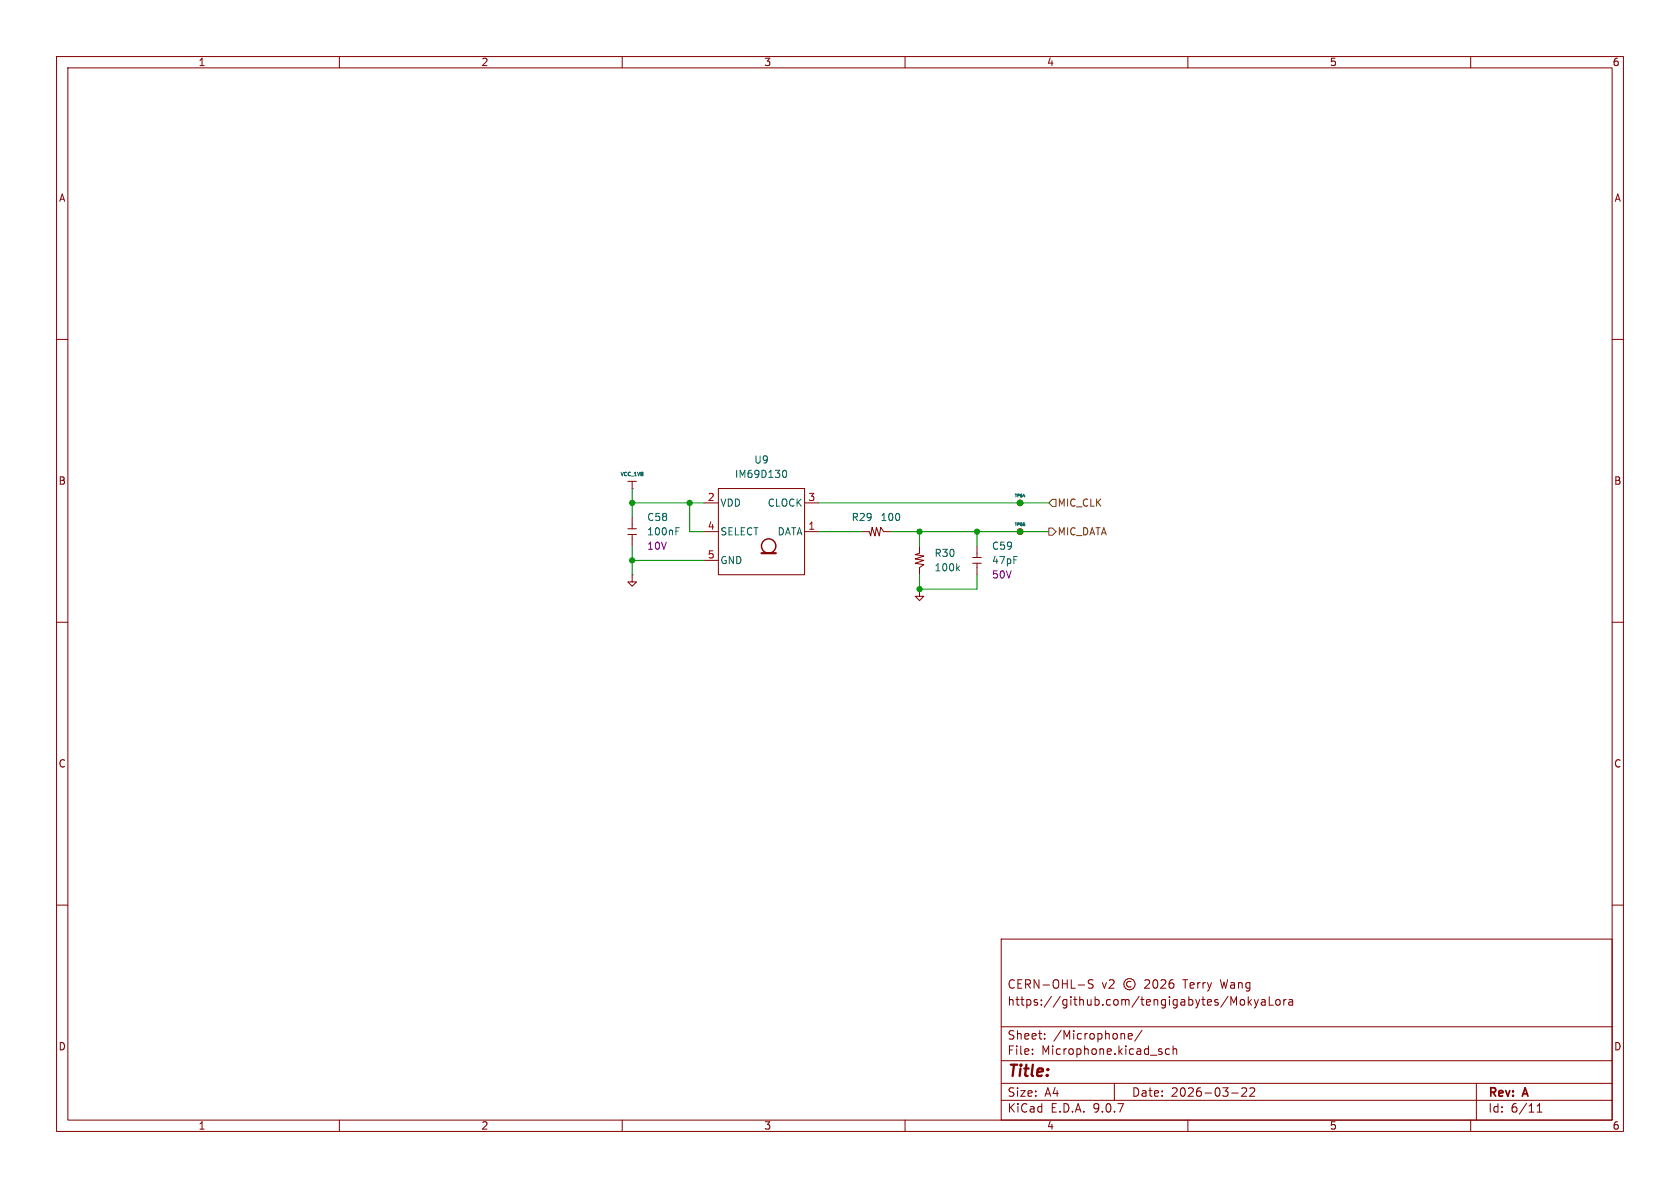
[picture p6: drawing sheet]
(kicad_sch
 (version 20250114)
 (generator "eeschema")
 (generator_version "9.0")
 (paper "A4")
 (title_block
  (date "2026-03-22")
  (rev "A")
  (comment 1 "https://github.com/tengigabytes/MokyaLora")
  (comment 2 "CERN-OHL-S v2 © 2026 Terry Wang"))
 (lib_symbols
  (symbol "C0402:C0402_Yageo/AC0402JRNPO9BN470"
   (pin_numbers (hide yes))
   (pin_names (hide yes)) (exclude_from_sim no) (in_bom yes) (on_board yes)
   (property "Reference" "C" (at -1.524 -0.508 0) (effects (font (size 1.27 1.27))))
   (property "Value" "47pF" (at 0 0 0) (effects (font (size 1.27 1.27))))
   (property "Footprint" "MokyaLora:C_0402_1005" (at 0 0 0) (effects (font (size 1.27 1.27)) (hide yes)))
   (property "Datasheet" "${KIPRJMOD}/Data_Sheets/AC0402JRNPO9BN470.pdf" (at 0 0 0) (effects (font (size 1.27 1.27)) (hide yes)))
   (property "Description" "CAP CER 47PF 50V C0G/NPO 0402" (at 0 0 0) (effects (font (size 1.27 1.27)) (hide yes)))
   (property "MPN" "AC0402JRNPO9BN470" (at 0 0 0) (effects (font (size 1.27 1.27)) (hide yes)))
   (property "Voltage" "50V" (at 0 0 0) (effects (font (size 1.27 1.27))))
   (symbol "C0402_Yageo/AC0402JRNPO9BN470_0_1"
    (polyline (pts (xy -0.762 -2.032) (xy 0.762 -2.032)) (stroke (width 0) (type default)) (fill (type none)))
    (polyline (pts (xy -0.762 -3.048) (xy 0.762 -3.048)) (stroke (width 0) (type default)) (fill (type none)))
    (polyline (pts (xy 0 -1.27) (xy 0 -2.032)) (stroke (width 0) (type default)) (fill (type none)))
    (polyline (pts (xy 0 -3.81) (xy 0 -3.048)) (stroke (width 0) (type default)) (fill (type none))))
   (symbol "C0402_Yageo/AC0402JRNPO9BN470_1_1"
    (pin passive line (at 0 0 270) (length 1.27) (name "1" (effects (font (size 1.27 1.27)))) (number "1" (effects (font (size 1.27 1.27)))))
    (pin passive line (at 0 -5.08 90) (length 1.27) (name "2" (effects (font (size 1.27 1.27)))) (number "2" (effects (font (size 1.27 1.27))))))
   (embedded_fonts no))
  (symbol "C0402:C0402_Yageo/AC0402KRX7R6BB104"
   (pin_numbers (hide yes))
   (pin_names (hide yes)) (exclude_from_sim no) (in_bom yes) (on_board yes)
   (property "Reference" "C" (at -1.524 -0.508 0) (effects (font (size 1.27 1.27))))
   (property "Value" "100nF" (at 0 0 0) (effects (font (size 1.27 1.27))))
   (property "Footprint" "MokyaLora:C_0402_1005" (at 0 0 0) (effects (font (size 1.27 1.27)) (hide yes)))
   (property "Datasheet" "${KIPRJMOD}/Data_Sheets/AC0402KRX7R6BB104.pdf" (at 0 0 0) (effects (font (size 1.27 1.27)) (hide yes)))
   (property "Description" "CAP CER 0.1UF 10V X7R 0402" (at 0 0 0) (effects (font (size 1.27 1.27)) (hide yes)))
   (property "MPN" "AC0402KRX7R6BB104" (at 0 0 0) (effects (font (size 1.27 1.27)) (hide yes)))
   (property "Voltage" "10V" (at 0 0 0) (effects (font (size 1.27 1.27))))
   (symbol "C0402_Yageo/AC0402KRX7R6BB104_0_1"
    (polyline (pts (xy -0.762 -2.032) (xy 0.762 -2.032)) (stroke (width 0) (type default)) (fill (type none)))
    (polyline (pts (xy -0.762 -3.048) (xy 0.762 -3.048)) (stroke (width 0) (type default)) (fill (type none)))
    (polyline (pts (xy 0 -1.27) (xy 0 -2.032)) (stroke (width 0) (type default)) (fill (type none)))
    (polyline (pts (xy 0 -3.81) (xy 0 -3.048)) (stroke (width 0) (type default)) (fill (type none))))
   (symbol "C0402_Yageo/AC0402KRX7R6BB104_1_1"
    (pin passive line (at 0 0 270) (length 1.27) (name "1" (effects (font (size 1.27 1.27)))) (number "1" (effects (font (size 1.27 1.27)))))
    (pin passive line (at 0 -5.08 90) (length 1.27) (name "2" (effects (font (size 1.27 1.27)))) (number "2" (effects (font (size 1.27 1.27))))))
   (embedded_fonts no))
  (symbol "MokyaLora:GND"
   (power)
   (pin_numbers (hide yes))
   (pin_names
    (offset 0) (hide yes)) (exclude_from_sim no) (in_bom yes) (on_board yes)
   (property "Reference" "#PWR" (at 0 -6.35 0) (effects (font (size 1.27 1.27)) (hide yes)))
   (property "Value" "GND" (at 0 -3.81 0) (effects (font (size 1.27 1.27)) (hide yes)))
   (property "Footprint" "" (at 0 0 0) (effects (font (size 1.27 1.27)) (hide yes)))
   (property "Datasheet" "" (at 0 0 0) (effects (font (size 1.27 1.27)) (hide yes)))
   (property "Description" "Power symbol creates a global label with name \"GND\" , ground" (at 0 0 0) (effects (font (size 1.27 1.27)) (hide yes)))
   (symbol "GND_0_1"
    (polyline (pts (xy 0 0) (xy 0 -1.27) (xy 0.762 -1.27) (xy 0 -2.032) (xy -0.762 -1.27) (xy 0 -1.27)) (stroke (width 0) (type default)) (fill (type none))))
   (symbol "GND_1_1"
    (pin power_in line (at 0 0 270) (length 0) (name "~" (effects (font (size 1.27 1.27)))) (number "1" (effects (font (size 1.27 1.27))))))
   (embedded_fonts no))
  (symbol "MokyaLora:IM69D130"
   (pin_names
    (offset 0.254)) (exclude_from_sim no) (in_bom yes) (on_board yes)
   (property "Reference" "U" (at 3.048 2.286 0) (effects (font (size 1.27 1.27)) (justify left)))
   (property "Value" "IM69D130" (at 11.938 2.286 0) (effects (font (size 1.27 1.27)) (justify left)))
   (property "Footprint" "MokyaLora:Infineon_PG-LLGA-5-1" (at 20.066 12.7 0) (effects (font (size 1.27 1.27)
    (italic yes)) (hide yes)))
   (property "Datasheet" "${KIPRJMOD}/Data_Sheets/Infineon-IM69D130-DS-v01_00-EN.pdf" (at 0 17.526 0) (effects (font (size 1.27 1.27)) (hide yes)))
   (property "Description" "High performance digital XENSIV MEMS microphone, -36 dBFS Sensitivity, LLGA-5" (at 0 17.526 0) (effects (font (size 1.27 1.27)) (hide yes)))
   (property "MPN" "IM69D130" (at 0 0 0) (effects (font (size 1.27 1.27)) (hide yes)))
   (symbol "IM69D130_0_1"
    (rectangle (start 2.54 0) (end 17.78 -15.24) (stroke (width 0) (type default)) (fill (type none)))
    (polyline (pts (xy 10.16 -11.43) (xy 12.7 -11.43)) (stroke (width 0.381) (type default)) (fill (type none)))
    (circle (center 11.43 -10.16) (radius 1.27) (stroke (width 0.254) (type default)) (fill (type none))))
   (symbol "IM69D130_1_1"
    (pin passive line (at 0 -2.54 0) (length 2.54) (name "VDD" (effects (font (size 1.27 1.27)))) (number "2" (effects (font (size 1.27 1.27)))))
    (pin passive line (at 0 -7.62 0) (length 2.54) (name "SELECT" (effects (font (size 1.27 1.27)))) (number "4" (effects (font (size 1.27 1.27)))))
    (pin passive line (at 0 -12.7 0) (length 2.54) (name "GND" (effects (font (size 1.27 1.27)))) (number "5" (effects (font (size 1.27 1.27)))))
    (pin passive line (at 20.32 -2.54 180) (length 2.54) (name "CLOCK" (effects (font (size 1.27 1.27)))) (number "3" (effects (font (size 1.27 1.27)))))
    (pin passive line (at 20.32 -7.62 180) (length 2.54) (name "DATA" (effects (font (size 1.27 1.27)))) (number "1" (effects (font (size 1.27 1.27))))))
   (embedded_fonts no))
  (symbol "MokyaLora:TestPoint_Small"
   (pin_numbers (hide yes))
   (pin_names
    (offset 0.762) (hide yes)) (exclude_from_sim no) (in_bom no) (on_board yes)
   (property "Reference" "TP" (at 0 0.762 0) (effects (font (size 0.508 0.508))))
   (property "Value" "TestPoint_Small" (at 0 5.842 0) (effects (font (size 1.27 1.27)) (hide yes)))
   (property "Footprint" "MokyaLora:TestPoint_Pad_D1.0mm" (at 5.08 3.81 0) (effects (font (size 1.27 1.27)) (hide yes)))
   (property "Datasheet" "~" (at 5.08 3.81 0) (effects (font (size 1.27 1.27)) (hide yes)))
   (property "Description" "test point" (at 0 3.81 0) (effects (font (size 1.27 1.27)) (hide yes)))
   (property "MPN" "test point" (at 0 0 0) (effects (font (size 1.27 1.27)) (hide yes)))
   (symbol "TestPoint_Small_0_1"
    (circle (center 0 0) (radius 0.508) (stroke (width 0) (type default)) (fill (type none))))
   (symbol "TestPoint_Small_1_1"
    (pin passive line (at 0 0 90) (length 0) (name "1" (effects (font (size 1.27 1.27)))) (number "1" (effects (font (size 1.27 1.27))))))
   (embedded_fonts no))
  (symbol "MokyaLora:VCC_1V8"
   (power)
   (pin_numbers (hide yes))
   (pin_names
    (offset 0) (hide yes)) (exclude_from_sim no) (in_bom yes) (on_board yes)
   (property "Reference" "#PWR" (at 0 -3.81 0) (effects (font (size 1.27 1.27)) (hide yes)))
   (property "Value" "VCC_1V8" (at 0 2.286 0) (effects (font (size 0.635 0.635))))
   (property "Footprint" "" (at 0 0 0) (effects (font (size 1.27 1.27)) (hide yes)))
   (property "Datasheet" "" (at 0 0 0) (effects (font (size 1.27 1.27)) (hide yes)))
   (property "Description" "Power symbol creates a global label with name \"VCC\"" (at 0 0 0) (effects (font (size 1.27 1.27)) (hide yes)))
   (symbol "VCC_1V8_0_1"
    (polyline (pts (xy -0.762 1.27) (xy 0.762 1.27)) (stroke (width 0) (type default)) (fill (type none)))
    (polyline (pts (xy 0 0) (xy 0 1.27)) (stroke (width 0) (type default)) (fill (type none))))
   (symbol "VCC_1V8_1_1"
    (pin power_in line (at 0 0 90) (length 0) (name "~" (effects (font (size 1.27 1.27)))) (number "1" (effects (font (size 1.27 1.27))))))
   (embedded_fonts no))
  (symbol "R0402:R0402_Yageo/AC0402FR-07100KL"
   (pin_numbers (hide yes))
   (pin_names (hide yes)) (exclude_from_sim no) (in_bom yes) (on_board yes)
   (property "Reference" "R" (at -2.286 2.286 0) (effects (font (size 1.27 1.27))))
   (property "Value" "100k" (at 0 0 0) (effects (font (size 1.27 1.27))))
   (property "Footprint" "MokyaLora:R_0402_1005" (at 0 0 0) (effects (font (size 1.27 1.27)) (hide yes)))
   (property "Datasheet" "${KIPRJMOD}/Data_Sheets/AC0402FR-07100KL.pdf" (at 0 0 0) (effects (font (size 1.27 1.27)) (hide yes)))
   (property "Description" "RES SMD 100K OHM 1% 1/16W 0402" (at 0 0 0) (effects (font (size 1.27 1.27)) (hide yes)))
   (property "MPN" "AC0402FR-07100KL" (at 0 0 0) (effects (font (size 1.27 1.27)) (hide yes)))
   (symbol "R0402_Yageo/AC0402FR-07100KL_0_1"
    (polyline (pts (xy 0 -1.27) (xy -0.762 -1.524) (xy 0.762 -1.778) (xy -0.762 -2.286) (xy 0.762 -2.54) (xy -0.762 -3.048) (xy 0.762 -3.302) (xy 0 -3.81)) (stroke (width 0) (type default)) (fill (type none))))
   (symbol "R0402_Yageo/AC0402FR-07100KL_1_1"
    (pin passive line (at 0 0 270) (length 1.27) (name "1" (effects (font (size 1.27 1.27)))) (number "1" (effects (font (size 1.27 1.27)))))
    (pin passive line (at 0 -5.08 90) (length 1.27) (name "2" (effects (font (size 1.27 1.27)))) (number "2" (effects (font (size 1.27 1.27))))))
   (embedded_fonts no))
  (symbol "R0402:R0402_Yageo/AC0402FR-7W100RL"
   (pin_numbers (hide yes))
   (pin_names (hide yes)) (exclude_from_sim no) (in_bom yes) (on_board yes)
   (property "Reference" "R" (at -2.286 2.286 0) (effects (font (size 1.27 1.27))))
   (property "Value" "100" (at 0 0 0) (effects (font (size 1.27 1.27))))
   (property "Footprint" "MokyaLora:R_0402_1005" (at 0 0 0) (effects (font (size 1.27 1.27)) (hide yes)))
   (property "Datasheet" "${KIPRJMOD}/Data_Sheets/AC0402FR-7W100RL.pdf" (at 0 0 0) (effects (font (size 1.27 1.27)) (hide yes)))
   (property "Description" "RES 100 OHM 1% 1/8W 0402" (at 0 0 0) (effects (font (size 1.27 1.27)) (hide yes)))
   (property "MPN" "AC0402FR-7W100RL" (at 0 0 0) (effects (font (size 1.27 1.27)) (hide yes)))
   (symbol "R0402_Yageo/AC0402FR-7W100RL_0_1"
    (polyline (pts (xy 0 -1.27) (xy -0.762 -1.524) (xy 0.762 -1.778) (xy -0.762 -2.286) (xy 0.762 -2.54) (xy -0.762 -3.048) (xy 0.762 -3.302) (xy 0 -3.81)) (stroke (width 0) (type default)) (fill (type none))))
   (symbol "R0402_Yageo/AC0402FR-7W100RL_1_1"
    (pin passive line (at 0 0 270) (length 1.27) (name "1" (effects (font (size 1.27 1.27)))) (number "1" (effects (font (size 1.27 1.27)))))
    (pin passive line (at 0 -5.08 90) (length 1.27) (name "2" (effects (font (size 1.27 1.27)))) (number "2" (effects (font (size 1.27 1.27))))))
   (embedded_fonts no)))
 (junction
  (at 111.76 88.9)
  (diameter 0)
  (color 0 0 0 0))
 (junction
  (at 162.56 104.14)
  (diameter 0)
  (color 0 0 0 0))
 (junction
  (at 162.56 93.98)
  (diameter 0)
  (color 0 0 0 0))
 (junction
  (at 121.92 88.9)
  (diameter 0)
  (color 0 0 0 0))
 (junction
  (at 172.72 93.98)
  (diameter 0)
  (color 0 0 0 0))
 (junction
  (at 180.34 93.98)
  (diameter 0)
  (color 0 0 0 0))
 (junction
  (at 180.34 88.9)
  (diameter 0)
  (color 0 0 0 0))
 (junction
  (at 111.76 99.06)
  (diameter 0)
  (color 0 0 0 0))
 (wire
  (pts (xy 162.56 101.6) (xy 162.56 104.14))
  (stroke (width 0) (type default)))
 (wire
  (pts (xy 111.76 99.06) (xy 111.76 96.52))
  (stroke (width 0) (type default)))
 (wire
  (pts (xy 111.76 88.9) (xy 121.92 88.9))
  (stroke (width 0) (type default)))
 (wire
  (pts (xy 162.56 104.14) (xy 172.72 104.14))
  (stroke (width 0) (type default)))
 (wire
  (pts (xy 180.34 88.9) (xy 185.42 88.9))
  (stroke (width 0) (type default)))
 (wire
  (pts (xy 162.56 93.98) (xy 172.72 93.98))
  (stroke (width 0) (type default)))
 (wire
  (pts (xy 144.78 93.98) (xy 152.4 93.98))
  (stroke (width 0) (type default)))
 (wire
  (pts (xy 172.72 93.98) (xy 180.34 93.98))
  (stroke (width 0) (type default)))
 (wire
  (pts (xy 157.48 93.98) (xy 162.56 93.98))
  (stroke (width 0) (type default)))
 (wire
  (pts (xy 172.72 96.52) (xy 172.72 93.98))
  (stroke (width 0) (type default)))
 (wire
  (pts (xy 144.78 88.9) (xy 180.34 88.9))
  (stroke (width 0) (type default)))
 (wire
  (pts (xy 124.46 93.98) (xy 121.92 93.98))
  (stroke (width 0) (type default)))
 (wire
  (pts (xy 162.56 93.98) (xy 162.56 96.52))
  (stroke (width 0) (type default)))
 (wire
  (pts (xy 111.76 99.06) (xy 124.46 99.06))
  (stroke (width 0) (type default)))
 (wire
  (pts (xy 180.34 93.98) (xy 185.42 93.98))
  (stroke (width 0) (type default)))
 (wire
  (pts (xy 172.72 101.6) (xy 172.72 104.14))
  (stroke (width 0) (type default)))
 (wire
  (pts (xy 111.76 88.9) (xy 111.76 91.44))
  (stroke (width 0) (type default)))
 (wire
  (pts (xy 111.76 86.36) (xy 111.76 88.9))
  (stroke (width 0) (type default)))
 (wire
  (pts (xy 121.92 88.9) (xy 124.46 88.9))
  (stroke (width 0) (type default)))
 (wire
  (pts (xy 121.92 93.98) (xy 121.92 88.9))
  (stroke (width 0) (type default)))
 (wire
  (pts (xy 111.76 101.6) (xy 111.76 99.06))
  (stroke (width 0) (type default)))
 (hierarchical_label "MIC_DATA"
  (shape output)
  (at 185.42 93.98 0)
  (effects (font (size 1.27 1.27)) (justify left)))
 (hierarchical_label "MIC_CLK"
  (shape input)
  (at 185.42 88.9 0)
  (effects (font (size 1.27 1.27)) (justify left)))
 (symbol
  (lib_id "MokyaLora:TestPoint_Small")
  (at 180.34 93.98 90)
  (unit 1)
  (exclude_from_sim no)
  (in_bom no)
  (on_board yes)
  (dnp no)
  (property "Reference" "TP65" (at 180.34 92.71 90) (effects (font (size 0.508 0.508))))
  (property "Value" "TestPoint_Small" (at 174.498 93.98 0) (effects (font (size 1.27 1.27)) (hide yes)))
  (property "Footprint" "MokyaLora:TestPoint_Pad_D1.0mm" (at 176.53 88.9 0) (effects (font (size 1.27 1.27)) (hide yes)))
  (property "Datasheet" "~" (at 176.53 88.9 0) (effects (font (size 1.27 1.27)) (hide yes)))
  (property "Description" "test point" (at 176.53 93.98 0) (effects (font (size 1.27 1.27)) (hide yes)))
  (property "MPN" "test point" (at 180.34 93.98 0) (effects (font (size 1.27 1.27)) (hide yes)))
  (pin "1"))
 (symbol
  (lib_id "MokyaLora:TestPoint_Small")
  (at 180.34 88.9 90)
  (unit 1)
  (exclude_from_sim no)
  (in_bom no)
  (on_board yes)
  (dnp no)
  (property "Reference" "TP64" (at 180.34 87.63 90) (effects (font (size 0.508 0.508))))
  (property "Value" "TestPoint_Small" (at 174.498 88.9 0) (effects (font (size 1.27 1.27)) (hide yes)))
  (property "Footprint" "MokyaLora:TestPoint_Pad_D1.0mm" (at 176.53 83.82 0) (effects (font (size 1.27 1.27)) (hide yes)))
  (property "Datasheet" "~" (at 176.53 83.82 0) (effects (font (size 1.27 1.27)) (hide yes)))
  (property "Description" "test point" (at 176.53 88.9 0) (effects (font (size 1.27 1.27)) (hide yes)))
  (property "MPN" "test point" (at 180.34 88.9 0) (effects (font (size 1.27 1.27)) (hide yes)))
  (pin "1"))
 (symbol
  (lib_id "MokyaLora:IM69D130")
  (at 124.46 86.36 0)
  (unit 1)
  (exclude_from_sim no)
  (in_bom yes)
  (on_board yes)
  (dnp no)
  (fields_autoplaced yes)
  (property "Reference" "U9" (at 134.62 81.28 0) (effects (font (size 1.27 1.27))))
  (property "Value" "IM69D130" (at 134.62 83.82 0) (effects (font (size 1.27 1.27))))
  (property "Footprint" "MokyaLora:Infineon_PG-LLGA-5-1" (at 144.526 73.66 0) (effects (font (size 1.27 1.27)
    (italic yes)) (hide yes)))
  (property "Datasheet" "${KIPRJMOD}/Data_Sheets/Infineon-IM69D130-DS-v01_00-EN.pdf" (at 124.46 68.834 0) (effects (font (size 1.27 1.27)) (hide yes)))
  (property "Description" "High performance digital XENSIV MEMS microphone, -36 dBFS Sensitivity, LLGA-5" (at 124.46 68.834 0) (effects (font (size 1.27 1.27)) (hide yes)))
  (property "MPN" "IM69D130" (at 124.46 86.36 0) (effects (font (size 1.27 1.27)) (hide yes)))
  (property "LCSC" "C536262" (at 124.46 86.36 0) (effects (font (size 1.27 1.27)) (hide yes)))
  (property "Manufacturer" "Infineon" (at 124.46 86.36 0) (effects (font (size 1.27 1.27)) (hide yes)))
  (pin "2")
  (pin "5")
  (pin "4")
  (pin "3")
  (pin "1"))
 (symbol
  (lib_id "MokyaLora:GND")
  (at 111.76 101.6 0)
  (unit 1)
  (exclude_from_sim no)
  (in_bom yes)
  (on_board yes)
  (dnp no)
  (fields_autoplaced yes)
  (property "Reference" "#PWR0111" (at 111.76 107.95 0) (effects (font (size 1.27 1.27)) (hide yes)))
  (property "Value" "GND" (at 111.76 105.41 0) (effects (font (size 1.27 1.27)) (hide yes)))
  (property "Footprint" "" (at 111.76 101.6 0) (effects (font (size 1.27 1.27)) (hide yes)))
  (property "Datasheet" "" (at 111.76 101.6 0) (effects (font (size 1.27 1.27)) (hide yes)))
  (property "Description" "Power symbol creates a global label with name \"GND\" , ground" (at 111.76 101.6 0) (effects (font (size 1.27 1.27)) (hide yes)))
  (pin "1"))
 (symbol
  (lib_id "R0402:R0402_Yageo/AC0402FR-07100KL")
  (at 162.56 96.52 0)
  (unit 1)
  (exclude_from_sim no)
  (in_bom yes)
  (on_board yes)
  (dnp no)
  (fields_autoplaced yes)
  (property "Reference" "R30" (at 165.1 97.7899 0) (effects (font (size 1.27 1.27)) (justify left)))
  (property "Value" "100k" (at 165.1 100.3299 0) (effects (font (size 1.27 1.27)) (justify left)))
  (property "Footprint" "MokyaLora:R_0402_1005" (at 162.56 96.52 0) (effects (font (size 1.27 1.27)) (hide yes)))
  (property "Datasheet" "${KIPRJMOD}/Data_Sheets/AC0402FR-07100KL.pdf" (at 162.56 96.52 0) (effects (font (size 1.27 1.27)) (hide yes)))
  (property "Description" "RES SMD 100K OHM 1% 1/16W 0402" (at 162.56 96.52 0) (effects (font (size 1.27 1.27)) (hide yes)))
  (property "MPN" "AC0402FR-07100KL" (at 162.56 96.52 0) (effects (font (size 1.27 1.27)) (hide yes)))
  (property "LCSC" "C144809" (at 162.56 96.52 0) (effects (font (size 1.27 1.27)) (hide yes)))
  (property "Manufacturer" "YAGEO" (at 162.56 96.52 0) (effects (font (size 1.27 1.27)) (hide yes)))
  (pin "2")
  (pin "1"))
 (symbol
  (lib_id "C0402:C0402_Yageo/AC0402JRNPO9BN470")
  (at 172.72 96.52 0)
  (unit 1)
  (exclude_from_sim no)
  (in_bom yes)
  (on_board yes)
  (dnp no)
  (fields_autoplaced yes)
  (property "Reference" "C59" (at 175.26 96.5199 0) (effects (font (size 1.27 1.27)) (justify left)))
  (property "Value" "47pF" (at 175.26 99.0599 0) (effects (font (size 1.27 1.27)) (justify left)))
  (property "Footprint" "MokyaLora:C_0402_1005" (at 172.72 96.52 0) (effects (font (size 1.27 1.27)) (hide yes)))
  (property "Datasheet" "${KIPRJMOD}/Data_Sheets/AC0402JRNPO9BN470.pdf" (at 172.72 96.52 0) (effects (font (size 1.27 1.27)) (hide yes)))
  (property "Description" "CAP CER 47PF 50V C0G/NPO 0402" (at 172.72 96.52 0) (effects (font (size 1.27 1.27)) (hide yes)))
  (property "MPN" "AC0402JRNPO9BN470" (at 172.72 96.52 0) (effects (font (size 1.27 1.27)) (hide yes)))
  (property "Voltage" "50V" (at 175.26 101.5999 0) (effects (font (size 1.27 1.27)) (justify left)))
  (property "LCSC" "C605203" (at 172.72 96.52 0) (effects (font (size 1.27 1.27)) (hide yes)))
  (property "Manufacturer" "YAGEO" (at 172.72 96.52 0) (effects (font (size 1.27 1.27)) (hide yes)))
  (pin "1")
  (pin "2"))
 (symbol
  (lib_id "C0402:C0402_Yageo/AC0402KRX7R6BB104")
  (at 111.76 91.44 0)
  (unit 1)
  (exclude_from_sim no)
  (in_bom yes)
  (on_board yes)
  (dnp no)
  (fields_autoplaced yes)
  (property "Reference" "C58" (at 114.3 91.4399 0) (effects (font (size 1.27 1.27)) (justify left)))
  (property "Value" "100nF" (at 114.3 93.9799 0) (effects (font (size 1.27 1.27)) (justify left)))
  (property "Footprint" "MokyaLora:C_0402_1005" (at 111.76 91.44 0) (effects (font (size 1.27 1.27)) (hide yes)))
  (property "Datasheet" "${KIPRJMOD}/Data_Sheets/AC0402KRX7R6BB104.pdf" (at 111.76 91.44 0) (effects (font (size 1.27 1.27)) (hide yes)))
  (property "Description" "CAP CER 0.1UF 10V X7R 0402" (at 111.76 91.44 0) (effects (font (size 1.27 1.27)) (hide yes)))
  (property "MPN" "AC0402KRX7R6BB104" (at 111.76 91.44 0) (effects (font (size 1.27 1.27)) (hide yes)))
  (property "Voltage" "10V" (at 114.3 96.5199 0) (effects (font (size 1.27 1.27)) (justify left)))
  (property "LCSC" "C3830899" (at 111.76 91.44 0) (effects (font (size 1.27 1.27)) (hide yes)))
  (property "Manufacturer" "YAGEO" (at 111.76 91.44 0) (effects (font (size 1.27 1.27)) (hide yes)))
  (pin "1")
  (pin "2"))
 (symbol
  (lib_id "MokyaLora:VCC_1V8")
  (at 111.76 86.36 0)
  (unit 1)
  (exclude_from_sim no)
  (in_bom yes)
  (on_board yes)
  (dnp no)
  (fields_autoplaced yes)
  (property "Reference" "#PWR0110" (at 111.76 90.17 0) (effects (font (size 1.27 1.27)) (hide yes)))
  (property "Value" "VCC_1V8" (at 111.76 83.82 0) (effects (font (size 0.635 0.635))))
  (property "Footprint" "" (at 111.76 86.36 0) (effects (font (size 1.27 1.27)) (hide yes)))
  (property "Datasheet" "" (at 111.76 86.36 0) (effects (font (size 1.27 1.27)) (hide yes)))
  (property "Description" "Power symbol creates a global label with name \"VCC\"" (at 111.76 86.36 0) (effects (font (size 1.27 1.27)) (hide yes)))
  (pin "1"))
 (symbol
  (lib_id "R0402:R0402_Yageo/AC0402FR-7W100RL")
  (at 152.4 93.98 90)
  (unit 1)
  (exclude_from_sim no)
  (in_bom yes)
  (on_board yes)
  (dnp no)
  (property "Reference" "R29" (at 152.4 91.44 90) (effects (font (size 1.27 1.27))))
  (property "Value" "100" (at 157.48 91.44 90) (effects (font (size 1.27 1.27))))
  (property "Footprint" "MokyaLora:R_0402_1005" (at 152.4 93.98 0) (effects (font (size 1.27 1.27)) (hide yes)))
  (property "Datasheet" "${KIPRJMOD}/Data_Sheets/AC0402FR-7W100RL.pdf" (at 152.4 93.98 0) (effects (font (size 1.27 1.27)) (hide yes)))
  (property "Description" "RES 100 OHM 1% 1/8W 0402" (at 152.4 93.98 0) (effects (font (size 1.27 1.27)) (hide yes)))
  (property "MPN" "AC0402FR-7W100RL" (at 152.4 93.98 0) (effects (font (size 1.27 1.27)) (hide yes)))
  (property "LCSC" "C850722" (at 152.4 93.98 90) (effects (font (size 1.27 1.27)) (hide yes)))
  (property "Manufacturer" "YAGEO" (at 152.4 93.98 90) (effects (font (size 1.27 1.27)) (hide yes)))
  (pin "2")
  (pin "1"))
 (symbol
  (lib_id "MokyaLora:GND")
  (at 162.56 104.14 0)
  (unit 1)
  (exclude_from_sim no)
  (in_bom yes)
  (on_board yes)
  (dnp no)
  (fields_autoplaced yes)
  (property "Reference" "#PWR0112" (at 162.56 110.49 0) (effects (font (size 1.27 1.27)) (hide yes)))
  (property "Value" "GND" (at 162.56 107.95 0) (effects (font (size 1.27 1.27)) (hide yes)))
  (property "Footprint" "" (at 162.56 104.14 0) (effects (font (size 1.27 1.27)) (hide yes)))
  (property "Datasheet" "" (at 162.56 104.14 0) (effects (font (size 1.27 1.27)) (hide yes)))
  (property "Description" "Power symbol creates a global label with name \"GND\" , ground" (at 162.56 104.14 0) (effects (font (size 1.27 1.27)) (hide yes)))
  (pin "1")))
